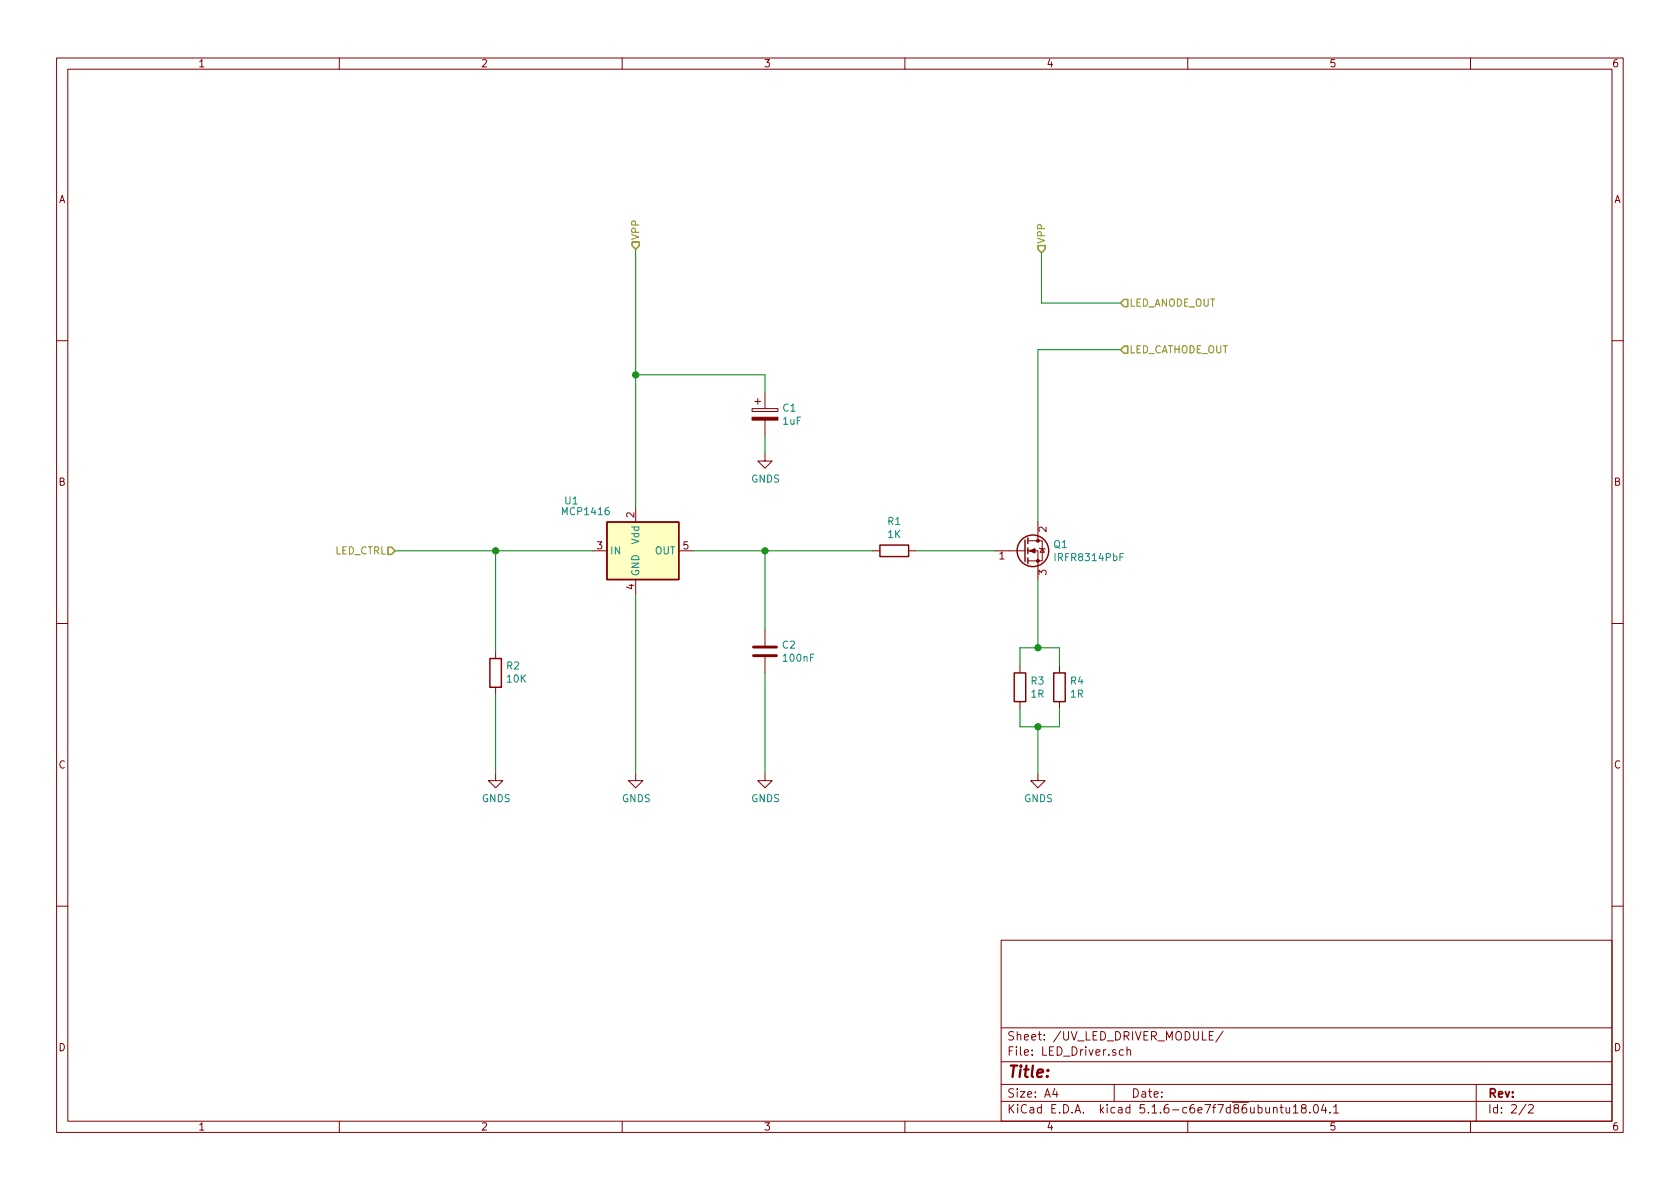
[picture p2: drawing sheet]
<svg xmlns="http://www.w3.org/2000/svg" width="297mm" height="210mm" viewBox="0 0 297 210" stroke-linecap="round" stroke-linejoin="round" font-family="sans-serif">
<g fill="none" stroke="#840000" stroke-width=".18">
<path d="M10 10.3h277v189.9h-277zM12 12.2h273v186.1h-273zM60 10.3v1.9M110 10.3v1.9M160 10.3v1.9M210 10.3v1.9M260 10.3v1.9M10 60.2h2M133 72.3h4.5v.5h-4.5zM133.5 71h1M134 70.5v1M135.3 69.5v2.8"/>
<path d="M135.3 74.3v2.8M285 60.2h2M104.8 97.4h2.5M112.4 89.8v2.5M120 97.4h2.6M135.3 80.3v1.2h1.2l-1.2 1.3-1.3-1.3h1.3M154.3 97.4h1.3M160.7 97.4h1.2M175.9 97.4h5.3M181.7 97.4h1.8v5.1M181.7 95.6h2.6v3.6h-2.6M183.5 92.3v3.3"/>
<path d="M183.8 96.9l.1 .1h.8l.1 .1M184.3 97l.4 .7h-.8zM10 110.3h2M87.6 115.2v1.3M112.4 102.5v2.5M135.3 111.4v2.8M135.3 116.2v2.8M180.3 117.7v1.3M187.3 117.7v1.3M285 110.3h2M87.6 136.8v1.2h1.3l-1.3 1.3-1.2-1.3h1.2M87.6 121.5v1.3"/>
<path d="M112.4 136.8v1.2h1.3l-1.3 1.3-1.3-1.3h1.3M135.3 136.8v1.2h1.2l-1.2 1.3-1.3-1.3h1.3M180.3 124.1v1.2M183.5 136.8v1.2h1.3l-1.3 1.3-1.3-1.3h1.3M187.3 124.1v1.2M10 160.2h2M177 166.3h108v32h-108zM285 160.2h2M60 198.3v1.9M110 198.3v1.9M160 198.3v1.9M177 194.8h108"/>
<path d="M177 191.8h108M177 187.8h108M177 181.8h108M186.5 192.5l-.4 1h1M186.8 193v1M197 191.8v3M198.6 185.7l-.4-.1-.3 .3 .1 .6 .2 .1 .4-.1M199.3 185.7l.2-.1 .3 .1 .1 .9M199.3 185.1v1.5M210 198.3v1.9M213.8 183.1h.5M214.5 182.4h-.7v1.5h.7"/>
<path d="M216.3 182.3l-1.3 2M225.2 196l.2-.2 .3 .1 .1 .9M226.3 195.8h.6M226.5 195.3v1.3l.4 .2M227.4 195.8l.1 .9 .3 .1 .2-.1M228 195.8v1M228.7 195.8l.4-.5v1.5M228.7 196.8h.8M230.4 196l-.3-.2v-.3a.48 .48 0 0 1 .8 0l-.1 .4-.7 .2v.4l.3 .3h.3l.2-.3v-.4l-.2-.1M231.6 196.7v.1M232.4 195.4l.2-.1a.8 .8 0 0 1 .5 .8 .8 .8 0 0 1-.5 .7 1 1 0 0 1-.2-1.4zM234 195.2l-.3 1.1h.9"/>
<path d="M234.4 195.8v1M235.2 196.7v.1M235.8 195.8l.4-.5v1.5M235.8 196.8h.9M260 198.3v1.9M261 191.8v6.5M269.8 195.2l-1.2 2M270.3 195.5l.2-.2h.3l.3 .5-.9 1h.9"/>
</g>
<g fill="none" stroke="#840000" stroke-width=".25">
<path d="M107.3 92.3h12.7v10.2h-12.7zM155.6 96.4h5.1v2h-5.1zM181.2 95.5v3.8M181.7 95.1v1M181.7 96.9v1M181.7 98.7v1M86.6 116.5h2v5h-2zM179.3 119h2.1v5.1h-2.1zM186.3 119h2v5.1h-2z"/>
<circle cx="182.6" cy="97.4" r="2.79"/>
</g>
<g fill="#840000" stroke="#840000" stroke-width=".18">
<path d="M133 73.8h4.5v.5h-4.5z"/>
<path d="M182 97.4l1-.4v.8z"/>
<circle cx="183.5" cy="99.2" r=".25"/>
<circle cx="183.5" cy="95.6" r=".25"/>
</g>
<path d="M133.2 115.9h4.1M133.2 114.4h4.1" fill="none" stroke="#840000" stroke-width=".51"/>
<path d="M107.3 92.3h12.7v10.2h-12.7z" fill="#ffffc2" stroke="#ffffc2" stroke-width=".18"/>
<g fill="none" stroke="#008400" stroke-width=".18">
<path d="M112.4 44.1v45.7M184.1 44.7v8.9h14M112.4 66.3h22.9v3.2M135.3 77.1v3.2M198.1 61.8h-14.6v30.5M69.8 97.4h35M87.6 97.4v17.8M122.6 97.4h31.7M135.3 97.4v14M161.9 97.4h14M112.4 105v31.8M135.3 119v17.8"/>
<path d="M180.3 117.7v-3.2h7v3.2M183.5 102.5v12M87.6 122.8v14M180.3 125.3v3.2h7v-3.2M183.5 128.5v8.3"/>
</g>
<path d="M111.8 42.8h1.2v.6l-.6 .7-.6-.7zM183.5 43.4h1.3v.7l-.7 .6-.6-.6zM198.1 53.6l.7-.6h.6v1.2h-.6zM198.1 61.8l.7-.6h.6v1.3h-.6zM68.6 96.8h.6l.6 .6-.6 .6h-.6z" fill="none" stroke="#848400" stroke-width=".25"/>
<g fill="#008400" stroke="#008400" stroke-width=".25">
<circle cx="183.5" cy="114.5" r=".51"/>
<circle cx="87.6" cy="97.4" r=".51"/>
<circle cx="183.5" cy="128.5" r=".51"/>
<circle cx="135.3" cy="97.4" r=".51"/>
<circle cx="112.4" cy="66.3" r=".51"/>
</g>
<text font-size="2.8" fill="#840000" x="178" y="190.5">Title:</text>
<g font-size="2.1" fill="#840000">
<text x="178" y="184">Sheet: /UV_LED_DRIVER_MODULE/</text>
<text x="178" y="186.7">File: LED_Driver.sch</text>
<text x="178" y="196.9">KiCad E.D.A. kicad 5.1.6-c6e7f7d86ubuntu18.04.1</text>
<text x="178" y="194.1">Size: A4</text>
<text x="200" y="194.1">Date:</text>
<text x="263" y="194.1">Rev:</text>
<text x="263" y="196.9">Id: 2/2</text>
</g>
<g font-size="1.8" fill="#840000">
<text x="35" y="11.9">1</text>
<text x="85" y="11.9">2</text>
<text x="135" y="11.9">3</text>
<text x="185" y="11.9">4</text>
<text x="235" y="11.9">5</text>
<text x="285" y="11.9">6</text>
<text x="10.4" y="35.9">A</text>
<text x="285.4" y="35.9">A</text>
<text x="10.4" y="85.9">B</text>
<text x="285.4" y="85.9">B</text>
<text x="112.1" y="91.5" transform="rotate(-90 112.1 91.5)">2</text>
<text x="185" y="94.1" transform="rotate(-90 185 94.1)">2</text>
<text x="105.6" y="97.1">3</text>
<text x="120.8" y="97.1">5</text>
<text x="176.7" y="98.9">1</text>
<text x="185" y="101.7" transform="rotate(-90 185 101.7)">3</text>
<text x="112.1" y="104.2" transform="rotate(-90 112.1 104.2)">4</text>
<text x="10.4" y="135.9">C</text>
<text x="285.4" y="135.9">C</text>
<text x="10.4" y="185.9">D</text>
<text x="285.4" y="185.9">D</text>
<text x="35" y="199.9">1</text>
<text x="85" y="199.9">2</text>
<text x="135" y="199.9">3</text>
<text x="185" y="199.9">4</text>
<text x="235" y="199.9">5</text>
<text x="285" y="199.9">6</text>
</g>
<g font-size="1.8" fill="#848400">
<text x="113" y="42.5" transform="rotate(-90 113 42.5)">VPP</text>
<text x="184.8" y="43.2" transform="rotate(-90 184.8 43.2)">VPP</text>
<text x="199.6" y="54.2">LED_ANODE_OUT</text>
<text x="199.6" y="62.5">LED_CATHODE_OUT</text>
<text x="59.1" y="98">LED_CTRL</text>
</g>
<g font-size="1.8" fill="#008484">
<text x="138.5" y="72.8">C1</text>
<text x="138.5" y="75.1">1uF</text>
<text x="99.9" y="89.2">U1</text>
<text x="132.8" y="85.3">GNDS</text>
<text x="99.6" y="91.1">MCP1416</text>
<text x="157" y="92.8">R1</text>
<text x="157" y="95.1">1K</text>
<text x="107.8" y="98">IN</text>
<text x="113" y="102" transform="rotate(-90 113 102)">GND</text>
<text x="113" y="96.2" transform="rotate(-90 113 96.2)">Vdd</text>
<text x="115.8" y="98">OUT</text>
<text x="186.4" y="96.9">Q1</text>
<text x="186.8" y="99.2">IRFR8314PbF</text>
<text x="89.6" y="118.4">R2</text>
<text x="138.4" y="114.7">C2</text>
<text x="138.6" y="117">100nF</text>
<text x="89.7" y="120.7">10K</text>
<text x="182.3" y="121.1">R3</text>
<text x="182.3" y="123.4">1R</text>
<text x="189.3" y="121.1">R4</text>
<text x="189.3" y="123.4">1R</text>
<text x="85.2" y="141.9">GNDS</text>
<text x="110" y="141.9">GNDS</text>
<text x="132.8" y="141.9">GNDS</text>
<text x="181.1" y="141.9">GNDS</text>
</g>
</svg>
